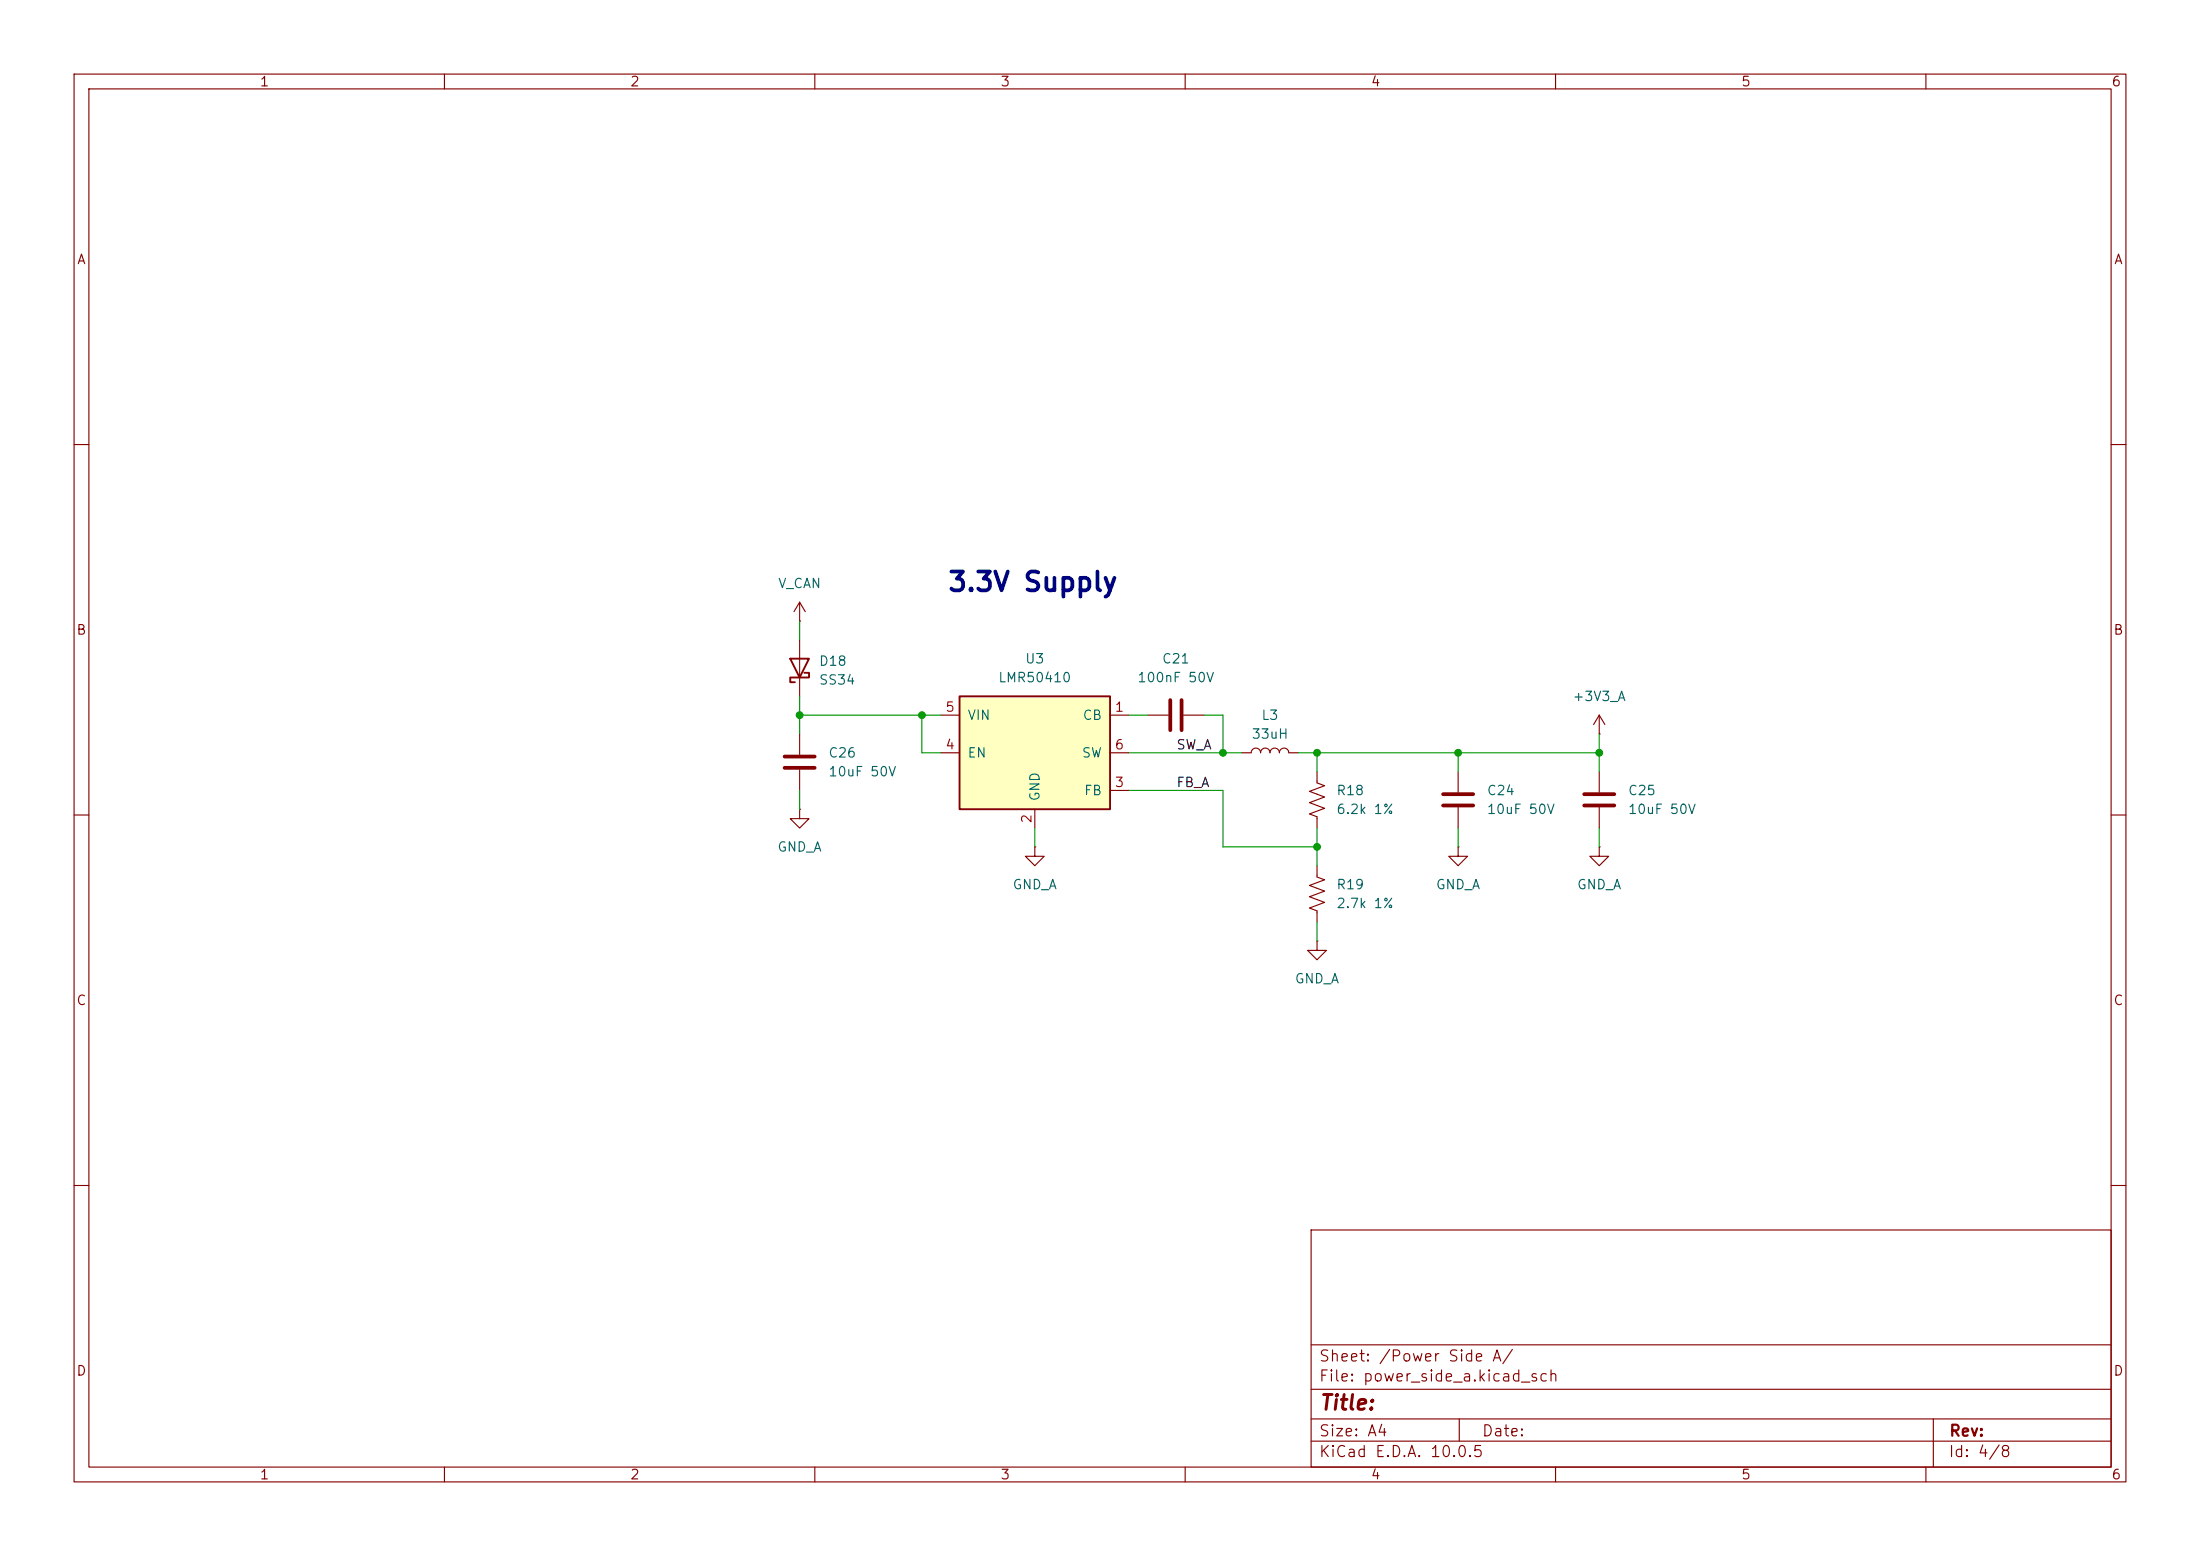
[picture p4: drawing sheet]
(kicad_sch
 (version 20260306)
 (generator "eeschema")
 (generator_version "10.0")
 (paper "A4")
 (lib_symbols
  (symbol "AramLib:SS14"
   (pin_numbers (hide yes))
   (pin_names
    (offset 1.016) (hide yes)) (exclude_from_sim no) (in_bom yes) (on_board yes)
   (in_pos_files yes)
   (duplicate_pin_numbers_are_jumpers no)
   (property "Reference" "D" (at 0 2.54 0) (show_name no) (do_not_autoplace no) (effects (font (size 1.27 1.27))))
   (property "Value" "SS14" (at 0 -2.54 0) (show_name no) (do_not_autoplace no) (effects (font (size 1.27 1.27))))
   (property "Footprint" "Diode_SMD:D_SMA" (at 0 -4.445 0) (show_name no) (do_not_autoplace no) (hide yes) (effects (font (size 1.27 1.27))))
   (property "Datasheet" "https://datasheet.lcsc.com/lcsc/2307121610_MDD-Microdiode-Electronics--SS14_C2480.pdf" (at 0 -2.54 0) (show_name no) (do_not_autoplace no) (hide yes) (effects (font (size 1.27 1.27))))
   (property "Description" "40V Single 1A 0.55V@1A SMA(DO-214AC) Schottky Barrier Diode" (at 0 0 0) (show_name no) (do_not_autoplace no) (hide yes) (effects (font (size 1.27 1.27))))
   (property "LCSC" "C2480" (at 0 -6.35 0) (show_name no) (do_not_autoplace no) (hide yes) (effects (font (size 1.27 1.27))))
   (symbol "SS14_0_1"
    (polyline (pts (xy -1.905 0.635) (xy -1.905 1.27) (xy -1.27 1.27) (xy -1.27 -1.27) (xy -0.635 -1.27) (xy -0.635 -0.635)) (stroke (width 0.254) (type default)) (fill (type none)))
    (polyline (pts (xy 1.27 1.27) (xy 1.27 -1.27) (xy -1.27 0) (xy 1.27 1.27)) (stroke (width 0.254) (type default)) (fill (type none)))
    (polyline (pts (xy 1.27 0) (xy -1.27 0)) (stroke (width 0) (type default)) (fill (type none))))
   (symbol "SS14_1_1"
    (pin passive line (at -3.81 0 0) (length 2.54) (name "K" (effects (font (size 1.27 1.27)))) (number "1" (effects (font (size 1.27 1.27)))))
    (pin passive line (at 3.81 0 180) (length 2.54) (name "A" (effects (font (size 1.27 1.27)))) (number "2" (effects (font (size 1.27 1.27))))))
   (embedded_fonts no))
  (symbol "Device:C"
   (pin_numbers (hide yes))
   (pin_names
    (offset 0.254)) (exclude_from_sim no) (in_bom yes) (on_board yes)
   (in_pos_files yes)
   (duplicate_pin_numbers_are_jumpers no)
   (property "Reference" "C" (at 0.635 2.54 0) (show_name no) (do_not_autoplace no) (effects (font (size 1.27 1.27)) (justify left)))
   (property "Value" "C" (at 0.635 -2.54 0) (show_name no) (do_not_autoplace no) (effects (font (size 1.27 1.27)) (justify left)))
   (property "Footprint" "" (at 0.9652 -3.81 0) (show_name no) (do_not_autoplace no) (hide yes) (effects (font (size 1.27 1.27))))
   (property "Datasheet" "" (at 0 0 0) (show_name no) (do_not_autoplace no) (hide yes) (effects (font (size 1.27 1.27))))
   (property "Description" "Unpolarized capacitor" (at 0 0 0) (show_name no) (do_not_autoplace no) (hide yes) (effects (font (size 1.27 1.27))))
   (symbol "C_0_1"
    (polyline (pts (xy -2.032 0.762) (xy 2.032 0.762)) (stroke (width 0.508) (type default)) (fill (type none)))
    (polyline (pts (xy -2.032 -0.762) (xy 2.032 -0.762)) (stroke (width 0.508) (type default)) (fill (type none))))
   (symbol "C_1_1"
    (pin passive line (at 0 3.81 270) (length 2.794) (name "" (effects (font (size 1.27 1.27)))) (number "1" (effects (font (size 1.27 1.27)))))
    (pin passive line (at 0 -3.81 90) (length 2.794) (name "" (effects (font (size 1.27 1.27)))) (number "2" (effects (font (size 1.27 1.27))))))
   (embedded_fonts no))
  (symbol "Device:L"
   (pin_numbers (hide yes))
   (pin_names
    (offset 1.016) (hide yes)) (exclude_from_sim no) (in_bom yes) (on_board yes)
   (in_pos_files yes)
   (duplicate_pin_numbers_are_jumpers no)
   (property "Reference" "L" (at -1.27 0 90) (show_name no) (do_not_autoplace no) (effects (font (size 1.27 1.27))))
   (property "Value" "L" (at 1.905 0 90) (show_name no) (do_not_autoplace no) (effects (font (size 1.27 1.27))))
   (property "Footprint" "" (at 0 0 0) (show_name no) (do_not_autoplace no) (hide yes) (effects (font (size 1.27 1.27))))
   (property "Datasheet" "" (at 0 0 0) (show_name no) (do_not_autoplace no) (hide yes) (effects (font (size 1.27 1.27))))
   (property "Description" "Inductor" (at 0 0 0) (show_name no) (do_not_autoplace no) (hide yes) (effects (font (size 1.27 1.27))))
   (symbol "L_0_1"
    (arc (start 0 2.54) (mid 0.6323 1.905) (end 0 1.27) (stroke (width 0) (type default)) (fill (type none)))
    (arc (start 0 1.27) (mid 0.6323 0.635) (end 0 0) (stroke (width 0) (type default)) (fill (type none)))
    (arc (start 0 0) (mid 0.6323 -0.635) (end 0 -1.27) (stroke (width 0) (type default)) (fill (type none)))
    (arc (start 0 -1.27) (mid 0.6323 -1.905) (end 0 -2.54) (stroke (width 0) (type default)) (fill (type none))))
   (symbol "L_1_1"
    (pin passive line (at 0 3.81 270) (length 1.27) (name "1" (effects (font (size 1.27 1.27)))) (number "1" (effects (font (size 1.27 1.27)))))
    (pin passive line (at 0 -3.81 90) (length 1.27) (name "2" (effects (font (size 1.27 1.27)))) (number "2" (effects (font (size 1.27 1.27))))))
   (embedded_fonts no))
  (symbol "Device:R_US"
   (pin_numbers (hide yes))
   (pin_names
    (offset 0)) (exclude_from_sim no) (in_bom yes) (on_board yes)
   (in_pos_files yes)
   (duplicate_pin_numbers_are_jumpers no)
   (property "Reference" "R" (at 2.54 0 90) (show_name no) (do_not_autoplace no) (effects (font (size 1.27 1.27))))
   (property "Value" "R_US" (at -2.54 0 90) (show_name no) (do_not_autoplace no) (effects (font (size 1.27 1.27))))
   (property "Footprint" "" (at 1.016 -0.254 90) (show_name no) (do_not_autoplace no) (hide yes) (effects (font (size 1.27 1.27))))
   (property "Datasheet" "" (at 0 0 0) (show_name no) (do_not_autoplace no) (hide yes) (effects (font (size 1.27 1.27))))
   (property "Description" "Resistor, US symbol" (at 0 0 0) (show_name no) (do_not_autoplace no) (hide yes) (effects (font (size 1.27 1.27))))
   (symbol "R_US_0_1"
    (polyline (pts (xy 0 2.286) (xy 0 2.54)) (stroke (width 0) (type default)) (fill (type none)))
    (polyline (pts (xy 0 2.286) (xy 1.016 1.905) (xy 0 1.524) (xy -1.016 1.143) (xy 0 0.762)) (stroke (width 0) (type default)) (fill (type none)))
    (polyline (pts (xy 0 0.762) (xy 1.016 0.381) (xy 0 0) (xy -1.016 -0.381) (xy 0 -0.762)) (stroke (width 0) (type default)) (fill (type none)))
    (polyline (pts (xy 0 -0.762) (xy 1.016 -1.143) (xy 0 -1.524) (xy -1.016 -1.905) (xy 0 -2.286)) (stroke (width 0) (type default)) (fill (type none)))
    (polyline (pts (xy 0 -2.286) (xy 0 -2.54)) (stroke (width 0) (type default)) (fill (type none))))
   (symbol "R_US_1_1"
    (pin passive line (at 0 3.81 270) (length 1.27) (name "" (effects (font (size 1.27 1.27)))) (number "1" (effects (font (size 1.27 1.27)))))
    (pin passive line (at 0 -3.81 90) (length 1.27) (name "" (effects (font (size 1.27 1.27)))) (number "2" (effects (font (size 1.27 1.27))))))
   (embedded_fonts no))
  (symbol "Regulator_Switching:LMR50410"
   (pin_names
    (offset 1.016)) (exclude_from_sim no) (in_bom yes) (on_board yes)
   (in_pos_files yes)
   (duplicate_pin_numbers_are_jumpers no)
   (property "Reference" "U" (at -10.16 11.43 0) (show_name no) (do_not_autoplace no) (effects (font (size 1.27 1.27)) (justify left)))
   (property "Value" "LMR50410" (at -10.16 8.89 0) (show_name no) (do_not_autoplace no) (effects (font (size 1.27 1.27)) (justify left)))
   (property "Footprint" "Package_TO_SOT_SMD:SOT-23-6" (at 0 -12.7 0) (show_name no) (do_not_autoplace no) (hide yes) (effects (font (size 1.27 1.27)
    (italic yes))))
   (property "Datasheet" "http://www.ti.com/lit/ds/symlink/lmr50410.pdf" (at -10.16 11.43 0) (show_name no) (do_not_autoplace no) (hide yes) (effects (font (size 1.27 1.27))))
   (property "Description" "Simple Switcher Buck Regulator, Vin=4-36V, Iout=1A, Adjustable output voltage, SOT-23-6 package" (at 0 0 0) (show_name no) (do_not_autoplace no) (hide yes) (effects (font (size 1.27 1.27))))
   (symbol "LMR50410_0_1"
    (rectangle (start -10.16 7.62) (end 10.16 -7.62) (stroke (width 0.254) (type default)) (fill (type background))))
   (symbol "LMR50410_1_1"
    (pin input line (at 12.7 5.08 180) (length 2.54) (name "CB" (effects (font (size 1.27 1.27)))) (number "1" (effects (font (size 1.27 1.27)))))
    (pin power_in line (at 0 -10.16 90) (length 2.54) (name "GND" (effects (font (size 1.27 1.27)))) (number "2" (effects (font (size 1.27 1.27)))))
    (pin input line (at 12.7 -5.08 180) (length 2.54) (name "FB" (effects (font (size 1.27 1.27)))) (number "3" (effects (font (size 1.27 1.27)))))
    (pin input line (at -12.7 0 0) (length 2.54) (name "EN" (effects (font (size 1.27 1.27)))) (number "4" (effects (font (size 1.27 1.27)))))
    (pin power_in line (at -12.7 5.08 0) (length 2.54) (name "VIN" (effects (font (size 1.27 1.27)))) (number "5" (effects (font (size 1.27 1.27)))))
    (pin output line (at 12.7 0 180) (length 2.54) (name "SW" (effects (font (size 1.27 1.27)))) (number "6" (effects (font (size 1.27 1.27))))))
   (embedded_fonts no))
  (symbol "power:+3V3"
   (power global)
   (pin_numbers (hide yes))
   (pin_names
    (offset 0) (hide yes)) (exclude_from_sim no) (in_bom yes) (on_board yes)
   (in_pos_files yes)
   (duplicate_pin_numbers_are_jumpers no)
   (property "Reference" "#PWR" (at 0 -3.81 0) (show_name no) (do_not_autoplace no) (hide yes) (effects (font (size 1.27 1.27))))
   (property "Value" "+3V3" (at 0 3.556 0) (show_name no) (do_not_autoplace no) (effects (font (size 1.27 1.27))))
   (property "Footprint" "" (at 0 0 0) (show_name no) (do_not_autoplace no) (hide yes) (effects (font (size 1.27 1.27))))
   (property "Datasheet" "" (at 0 0 0) (show_name no) (do_not_autoplace no) (hide yes) (effects (font (size 1.27 1.27))))
   (property "Description" "Power symbol creates a global label with name \"+3V3\"" (at 0 0 0) (show_name no) (do_not_autoplace no) (hide yes) (effects (font (size 1.27 1.27))))
   (symbol "+3V3_0_1"
    (polyline (pts (xy -0.762 1.27) (xy 0 2.54)) (stroke (width 0) (type default)) (fill (type none)))
    (polyline (pts (xy 0 2.54) (xy 0.762 1.27)) (stroke (width 0) (type default)) (fill (type none)))
    (polyline (pts (xy 0 0) (xy 0 2.54)) (stroke (width 0) (type default)) (fill (type none))))
   (symbol "+3V3_1_1"
    (pin power_in line (at 0 0 90) (length 0) (name "" (effects (font (size 1.27 1.27)))) (number "1" (effects (font (size 1.27 1.27))))))
   (embedded_fonts no))
  (symbol "power:GND1"
   (power global)
   (pin_numbers (hide yes))
   (pin_names
    (offset 0) (hide yes)) (exclude_from_sim no) (in_bom yes) (on_board yes)
   (in_pos_files yes)
   (duplicate_pin_numbers_are_jumpers no)
   (property "Reference" "#PWR" (at 0 -6.35 0) (show_name no) (do_not_autoplace no) (hide yes) (effects (font (size 1.27 1.27))))
   (property "Value" "GND1" (at 0 -3.81 0) (show_name no) (do_not_autoplace no) (effects (font (size 1.27 1.27))))
   (property "Footprint" "" (at 0 0 0) (show_name no) (do_not_autoplace no) (hide yes) (effects (font (size 1.27 1.27))))
   (property "Datasheet" "" (at 0 0 0) (show_name no) (do_not_autoplace no) (hide yes) (effects (font (size 1.27 1.27))))
   (property "Description" "Power symbol creates a global label with name \"GND1\" , ground" (at 0 0 0) (show_name no) (do_not_autoplace no) (hide yes) (effects (font (size 1.27 1.27))))
   (symbol "GND1_0_1"
    (polyline (pts (xy 0 0) (xy 0 -1.27) (xy 1.27 -1.27) (xy 0 -2.54) (xy -1.27 -1.27) (xy 0 -1.27)) (stroke (width 0) (type default)) (fill (type none))))
   (symbol "GND1_1_1"
    (pin power_in line (at 0 0 270) (length 0) (name "" (effects (font (size 1.27 1.27)))) (number "1" (effects (font (size 1.27 1.27))))))
   (embedded_fonts no)))
 (text "3.3V Supply"
  (exclude_from_sim no)
  (at 139.446 80.264 0)
  (effects (font (size 2.54 2.54) (thickness 0.508)
    (bold yes) (color 0 0 132 1)) (justify bottom)))
 (junction
  (at 177.8 114.3)
  (diameter 0)
  (color 0 0 0 0))
 (junction
  (at 196.85 101.6)
  (diameter 0)
  (color 0 0 0 0))
 (junction
  (at 215.9 101.6)
  (diameter 0)
  (color 0 0 0 0))
 (junction
  (at 165.1 101.6)
  (diameter 0)
  (color 0 0 0 0))
 (junction
  (at 124.46 96.52)
  (diameter 0)
  (color 0 0 0 0))
 (junction
  (at 107.95 96.52)
  (diameter 0)
  (color 0 0 0 0))
 (junction
  (at 177.8 101.6)
  (diameter 0)
  (color 0 0 0 0))
 (wire
  (pts (xy 215.9 114.3) (xy 215.9 111.76))
  (stroke (width 0) (type default)))
 (wire
  (pts (xy 165.1 106.68) (xy 165.1 114.3))
  (stroke (width 0) (type default)))
 (wire
  (pts (xy 177.8 104.14) (xy 177.8 101.6))
  (stroke (width 0) (type default)))
 (wire
  (pts (xy 127 101.6) (xy 124.46 101.6))
  (stroke (width 0) (type default)))
 (wire
  (pts (xy 152.4 106.68) (xy 165.1 106.68))
  (stroke (width 0) (type default)))
 (wire
  (pts (xy 177.8 127) (xy 177.8 124.46))
  (stroke (width 0) (type default)))
 (wire
  (pts (xy 107.95 99.06) (xy 107.95 96.52))
  (stroke (width 0) (type default)))
 (wire
  (pts (xy 162.56 96.52) (xy 165.1 96.52))
  (stroke (width 0) (type default)))
 (wire
  (pts (xy 107.95 83.82) (xy 107.95 86.36))
  (stroke (width 0) (type default)))
 (wire
  (pts (xy 165.1 96.52) (xy 165.1 101.6))
  (stroke (width 0) (type default)))
 (wire
  (pts (xy 124.46 96.52) (xy 127 96.52))
  (stroke (width 0) (type default)))
 (wire
  (pts (xy 215.9 99.06) (xy 215.9 101.6))
  (stroke (width 0) (type default)))
 (wire
  (pts (xy 177.8 101.6) (xy 175.26 101.6))
  (stroke (width 0) (type default)))
 (wire
  (pts (xy 165.1 114.3) (xy 177.8 114.3))
  (stroke (width 0) (type default)))
 (wire
  (pts (xy 177.8 111.76) (xy 177.8 114.3))
  (stroke (width 0) (type default)))
 (wire
  (pts (xy 107.95 96.52) (xy 124.46 96.52))
  (stroke (width 0) (type default)))
 (wire
  (pts (xy 196.85 114.3) (xy 196.85 111.76))
  (stroke (width 0) (type default)))
 (wire
  (pts (xy 177.8 101.6) (xy 196.85 101.6))
  (stroke (width 0) (type default)))
 (wire
  (pts (xy 177.8 114.3) (xy 177.8 116.84))
  (stroke (width 0) (type default)))
 (wire
  (pts (xy 165.1 101.6) (xy 167.64 101.6))
  (stroke (width 0) (type default)))
 (wire
  (pts (xy 196.85 101.6) (xy 215.9 101.6))
  (stroke (width 0) (type default)))
 (wire
  (pts (xy 139.7 114.3) (xy 139.7 111.76))
  (stroke (width 0) (type default)))
 (wire
  (pts (xy 107.95 109.22) (xy 107.95 106.68))
  (stroke (width 0) (type default)))
 (wire
  (pts (xy 215.9 104.14) (xy 215.9 101.6))
  (stroke (width 0) (type default)))
 (wire
  (pts (xy 152.4 101.6) (xy 165.1 101.6))
  (stroke (width 0) (type default)))
 (wire
  (pts (xy 124.46 96.52) (xy 124.46 101.6))
  (stroke (width 0) (type default)))
 (wire
  (pts (xy 107.95 93.98) (xy 107.95 96.52))
  (stroke (width 0) (type default)))
 (wire
  (pts (xy 196.85 101.6) (xy 196.85 104.14))
  (stroke (width 0) (type default)))
 (wire
  (pts (xy 152.4 96.52) (xy 154.94 96.52))
  (stroke (width 0) (type default)))
 (label "FB_A"
  (at 158.75 106.68 0)
  (effects (font (size 1.27 1.27)) (justify left bottom)))
 (label "SW_A"
  (at 158.75 101.6 0)
  (effects (font (size 1.27 1.27)) (justify left bottom)))
 (symbol
  (lib_id "Device:C")
  (at 107.95 102.87 180)
  (unit 1)
  (body_style 1)
  (exclude_from_sim no)
  (in_bom yes)
  (on_board yes)
  (in_pos_files yes)
  (dnp no)
  (fields_autoplaced yes)
  (property "Reference" "C26" (at 111.76 101.5999 0) (show_name no) (do_not_autoplace no) (effects (font (size 1.27 1.27)) (justify right)))
  (property "Value" "10uF 50V" (at 111.76 104.1399 0) (show_name no) (do_not_autoplace no) (effects (font (size 1.27 1.27)) (justify right)))
  (property "Footprint" "Capacitor_SMD:C_0805_2012Metric" (at 106.9848 99.06 0) (hide yes) (show_name no) (do_not_autoplace no) (effects (font (size 1.27 1.27))))
  (property "Datasheet" "" (at 107.95 102.87 0) (hide yes) (show_name no) (do_not_autoplace no) (effects (font (size 1.27 1.27))))
  (property "Description" "Unpolarized capacitor" (at 107.95 102.87 0) (hide yes) (show_name no) (do_not_autoplace no) (effects (font (size 1.27 1.27))))
  (property "LCSC" "C440198" (at 107.95 102.87 90) (hide yes) (show_name no) (do_not_autoplace no) (effects (font (size 1.27 1.27))))
  (property "Manufacturer Part Number" "" (at 107.95 102.87 90) (hide yes) (show_name no) (do_not_autoplace no) (effects (font (size 1.27 1.27))))
  (pin "1")
  (pin "2"))
 (symbol
  (lib_id "power:+3V3")
  (at 107.95 83.82 0)
  (unit 1)
  (body_style 1)
  (exclude_from_sim no)
  (in_bom yes)
  (on_board yes)
  (in_pos_files yes)
  (dnp no)
  (fields_autoplaced yes)
  (property "Reference" "#PWR092" (at 107.95 87.63 0) (hide yes) (show_name no) (do_not_autoplace no) (effects (font (size 1.27 1.27))))
  (property "Value" "V_CAN" (at 107.95 78.74 0) (show_name no) (do_not_autoplace no) (effects (font (size 1.27 1.27))))
  (property "Footprint" "" (at 107.95 83.82 0) (hide yes) (show_name no) (do_not_autoplace no) (effects (font (size 1.27 1.27))))
  (property "Datasheet" "" (at 107.95 83.82 0) (hide yes) (show_name no) (do_not_autoplace no) (effects (font (size 1.27 1.27))))
  (property "Description" "Power symbol creates a global label with name \"+3V3\"" (at 107.95 83.82 0) (hide yes) (show_name no) (do_not_autoplace no) (effects (font (size 1.27 1.27))))
  (pin "1"))
 (symbol
  (lib_id "power:GND1")
  (at 139.7 114.3 0)
  (unit 1)
  (body_style 1)
  (exclude_from_sim no)
  (in_bom yes)
  (on_board yes)
  (in_pos_files yes)
  (dnp no)
  (fields_autoplaced yes)
  (property "Reference" "#PWR020" (at 139.7 120.65 0) (hide yes) (show_name no) (do_not_autoplace no) (effects (font (size 1.27 1.27))))
  (property "Value" "GND_A" (at 139.7 119.38 0) (show_name no) (do_not_autoplace no) (effects (font (size 1.27 1.27))))
  (property "Footprint" "" (at 139.7 114.3 0) (hide yes) (show_name no) (do_not_autoplace no) (effects (font (size 1.27 1.27))))
  (property "Datasheet" "" (at 139.7 114.3 0) (hide yes) (show_name no) (do_not_autoplace no) (effects (font (size 1.27 1.27))))
  (property "Description" "Power symbol creates a global label with name \"GND1\" , ground" (at 139.7 114.3 0) (hide yes) (show_name no) (do_not_autoplace no) (effects (font (size 1.27 1.27))))
  (pin "1"))
 (symbol
  (lib_id "power:GND1")
  (at 177.8 127 0)
  (unit 1)
  (body_style 1)
  (exclude_from_sim no)
  (in_bom yes)
  (on_board yes)
  (in_pos_files yes)
  (dnp no)
  (fields_autoplaced yes)
  (property "Reference" "#PWR022" (at 177.8 133.35 0) (hide yes) (show_name no) (do_not_autoplace no) (effects (font (size 1.27 1.27))))
  (property "Value" "GND_A" (at 177.8 132.08 0) (show_name no) (do_not_autoplace no) (effects (font (size 1.27 1.27))))
  (property "Footprint" "" (at 177.8 127 0) (hide yes) (show_name no) (do_not_autoplace no) (effects (font (size 1.27 1.27))))
  (property "Datasheet" "" (at 177.8 127 0) (hide yes) (show_name no) (do_not_autoplace no) (effects (font (size 1.27 1.27))))
  (property "Description" "Power symbol creates a global label with name \"GND1\" , ground" (at 177.8 127 0) (hide yes) (show_name no) (do_not_autoplace no) (effects (font (size 1.27 1.27))))
  (pin "1"))
 (symbol
  (lib_id "Device:R_US")
  (at 177.8 120.65 180)
  (unit 1)
  (body_style 1)
  (exclude_from_sim no)
  (in_bom yes)
  (on_board yes)
  (in_pos_files yes)
  (dnp no)
  (property "Reference" "R19" (at 180.34 119.38 0) (show_name no) (do_not_autoplace no) (effects (font (size 1.27 1.27)) (justify right)))
  (property "Value" "2.7k 1%" (at 180.34 121.92 0) (show_name no) (do_not_autoplace no) (effects (font (size 1.27 1.27)) (justify right)))
  (property "Footprint" "Resistor_SMD:R_0603_1608Metric" (at 176.784 120.396 90) (hide yes) (show_name no) (do_not_autoplace no) (effects (font (size 1.27 1.27))))
  (property "Datasheet" "" (at 177.8 120.65 0) (hide yes) (show_name no) (do_not_autoplace no) (effects (font (size 1.27 1.27))))
  (property "Description" "Resistor, US symbol" (at 177.8 120.65 0) (hide yes) (show_name no) (do_not_autoplace no) (effects (font (size 1.27 1.27))))
  (property "LCSC" "C13167" (at 177.8 120.65 0) (hide yes) (show_name no) (do_not_autoplace no) (effects (font (size 1.27 1.27))))
  (pin "2")
  (pin "1"))
 (symbol
  (lib_id "Device:C")
  (at 196.85 107.95 180)
  (unit 1)
  (body_style 1)
  (exclude_from_sim no)
  (in_bom yes)
  (on_board yes)
  (in_pos_files yes)
  (dnp no)
  (fields_autoplaced yes)
  (property "Reference" "C24" (at 200.66 106.6799 0) (show_name no) (do_not_autoplace no) (effects (font (size 1.27 1.27)) (justify right)))
  (property "Value" "10uF 50V" (at 200.66 109.2199 0) (show_name no) (do_not_autoplace no) (effects (font (size 1.27 1.27)) (justify right)))
  (property "Footprint" "Capacitor_SMD:C_0805_2012Metric" (at 195.8848 104.14 0) (hide yes) (show_name no) (do_not_autoplace no) (effects (font (size 1.27 1.27))))
  (property "Datasheet" "" (at 196.85 107.95 0) (hide yes) (show_name no) (do_not_autoplace no) (effects (font (size 1.27 1.27))))
  (property "Description" "Unpolarized capacitor" (at 196.85 107.95 0) (hide yes) (show_name no) (do_not_autoplace no) (effects (font (size 1.27 1.27))))
  (property "LCSC" "C440198" (at 196.85 107.95 90) (hide yes) (show_name no) (do_not_autoplace no) (effects (font (size 1.27 1.27))))
  (property "Manufacturer Part Number" "" (at 196.85 107.95 90) (hide yes) (show_name no) (do_not_autoplace no) (effects (font (size 1.27 1.27))))
  (pin "1")
  (pin "2"))
 (symbol
  (lib_id "Device:R_US")
  (at 177.8 107.95 180)
  (unit 1)
  (body_style 1)
  (exclude_from_sim no)
  (in_bom yes)
  (on_board yes)
  (in_pos_files yes)
  (dnp no)
  (property "Reference" "R18" (at 180.34 106.68 0) (show_name no) (do_not_autoplace no) (effects (font (size 1.27 1.27)) (justify right)))
  (property "Value" "6.2k 1%" (at 180.34 109.22 0) (show_name no) (do_not_autoplace no) (effects (font (size 1.27 1.27)) (justify right)))
  (property "Footprint" "Resistor_SMD:R_0603_1608Metric" (at 176.784 107.696 90) (hide yes) (show_name no) (do_not_autoplace no) (effects (font (size 1.27 1.27))))
  (property "Datasheet" "" (at 177.8 107.95 0) (hide yes) (show_name no) (do_not_autoplace no) (effects (font (size 1.27 1.27))))
  (property "Description" "Resistor, US symbol" (at 177.8 107.95 0) (hide yes) (show_name no) (do_not_autoplace no) (effects (font (size 1.27 1.27))))
  (property "LCSC" "C4260" (at 177.8 107.95 0) (hide yes) (show_name no) (do_not_autoplace no) (effects (font (size 1.27 1.27))))
  (pin "2")
  (pin "1"))
 (symbol
  (lib_id "power:GND1")
  (at 215.9 114.3 0)
  (unit 1)
  (body_style 1)
  (exclude_from_sim no)
  (in_bom yes)
  (on_board yes)
  (in_pos_files yes)
  (dnp no)
  (fields_autoplaced yes)
  (property "Reference" "#PWR089" (at 215.9 120.65 0) (hide yes) (show_name no) (do_not_autoplace no) (effects (font (size 1.27 1.27))))
  (property "Value" "GND_A" (at 215.9 119.38 0) (show_name no) (do_not_autoplace no) (effects (font (size 1.27 1.27))))
  (property "Footprint" "" (at 215.9 114.3 0) (hide yes) (show_name no) (do_not_autoplace no) (effects (font (size 1.27 1.27))))
  (property "Datasheet" "" (at 215.9 114.3 0) (hide yes) (show_name no) (do_not_autoplace no) (effects (font (size 1.27 1.27))))
  (property "Description" "Power symbol creates a global label with name \"GND1\" , ground" (at 215.9 114.3 0) (hide yes) (show_name no) (do_not_autoplace no) (effects (font (size 1.27 1.27))))
  (pin "1"))
 (symbol
  (lib_id "Device:C")
  (at 158.75 96.52 270)
  (unit 1)
  (body_style 1)
  (exclude_from_sim no)
  (in_bom yes)
  (on_board yes)
  (in_pos_files yes)
  (dnp no)
  (fields_autoplaced yes)
  (property "Reference" "C21" (at 158.75 88.9 90) (show_name no) (do_not_autoplace no) (effects (font (size 1.27 1.27))))
  (property "Value" "100nF 50V" (at 158.75 91.44 90) (show_name no) (do_not_autoplace no) (effects (font (size 1.27 1.27))))
  (property "Footprint" "Capacitor_SMD:C_0603_1608Metric" (at 154.94 97.4852 0) (hide yes) (show_name no) (do_not_autoplace no) (effects (font (size 1.27 1.27))))
  (property "Datasheet" "" (at 158.75 96.52 0) (hide yes) (show_name no) (do_not_autoplace no) (effects (font (size 1.27 1.27))))
  (property "Description" "Unpolarized capacitor" (at 158.75 96.52 0) (hide yes) (show_name no) (do_not_autoplace no) (effects (font (size 1.27 1.27))))
  (property "LCSC" "C14663" (at 158.75 96.52 90) (hide yes) (show_name no) (do_not_autoplace no) (effects (font (size 1.27 1.27))))
  (property "Manufacturer Part Number" "" (at 158.75 96.52 90) (hide yes) (show_name no) (do_not_autoplace no) (effects (font (size 1.27 1.27))))
  (pin "1")
  (pin "2"))
 (symbol
  (lib_id "Device:C")
  (at 215.9 107.95 180)
  (unit 1)
  (body_style 1)
  (exclude_from_sim no)
  (in_bom yes)
  (on_board yes)
  (in_pos_files yes)
  (dnp no)
  (fields_autoplaced yes)
  (property "Reference" "C25" (at 219.71 106.6799 0) (show_name no) (do_not_autoplace no) (effects (font (size 1.27 1.27)) (justify right)))
  (property "Value" "10uF 50V" (at 219.71 109.2199 0) (show_name no) (do_not_autoplace no) (effects (font (size 1.27 1.27)) (justify right)))
  (property "Footprint" "Capacitor_SMD:C_0805_2012Metric" (at 214.9348 104.14 0) (hide yes) (show_name no) (do_not_autoplace no) (effects (font (size 1.27 1.27))))
  (property "Datasheet" "" (at 215.9 107.95 0) (hide yes) (show_name no) (do_not_autoplace no) (effects (font (size 1.27 1.27))))
  (property "Description" "Unpolarized capacitor" (at 215.9 107.95 0) (hide yes) (show_name no) (do_not_autoplace no) (effects (font (size 1.27 1.27))))
  (property "LCSC" "C440198" (at 215.9 107.95 90) (hide yes) (show_name no) (do_not_autoplace no) (effects (font (size 1.27 1.27))))
  (property "Manufacturer Part Number" "" (at 215.9 107.95 90) (hide yes) (show_name no) (do_not_autoplace no) (effects (font (size 1.27 1.27))))
  (pin "1")
  (pin "2"))
 (symbol
  (lib_id "Device:L")
  (at 171.45 101.6 90)
  (unit 1)
  (body_style 1)
  (exclude_from_sim no)
  (in_bom yes)
  (on_board yes)
  (in_pos_files yes)
  (dnp no)
  (property "Reference" "L3" (at 171.45 96.52 90) (show_name no) (do_not_autoplace no) (effects (font (size 1.27 1.27))))
  (property "Value" "33uH" (at 171.45 99.06 90) (show_name no) (do_not_autoplace no) (effects (font (size 1.27 1.27))))
  (property "Footprint" "Inductor_SMD:L_Chilisin_BWVS00606045" (at 171.45 101.6 0) (hide yes) (show_name no) (do_not_autoplace no) (effects (font (size 1.27 1.27))))
  (property "Datasheet" "" (at 171.45 101.6 0) (hide yes) (show_name no) (do_not_autoplace no) (effects (font (size 1.27 1.27))))
  (property "Description" "Inductor" (at 171.45 101.6 0) (hide yes) (show_name no) (do_not_autoplace no) (effects (font (size 1.27 1.27))))
  (property "LCSC" "C285825" (at 171.45 101.6 90) (hide yes) (show_name no) (do_not_autoplace no) (effects (font (size 1.27 1.27))))
  (property "Manufacturer Part Number" "SMDRI127-680MT" (at 171.45 104.14 90) (hide yes) (show_name no) (do_not_autoplace no) (effects (font (size 1.27 1.27) (color 0 0 132 1))))
  (pin "2")
  (pin "1"))
 (symbol
  (lib_id "power:GND1")
  (at 107.95 109.22 0)
  (unit 1)
  (body_style 1)
  (exclude_from_sim no)
  (in_bom yes)
  (on_board yes)
  (in_pos_files yes)
  (dnp no)
  (fields_autoplaced yes)
  (property "Reference" "#PWR090" (at 107.95 115.57 0) (hide yes) (show_name no) (do_not_autoplace no) (effects (font (size 1.27 1.27))))
  (property "Value" "GND_A" (at 107.95 114.3 0) (show_name no) (do_not_autoplace no) (effects (font (size 1.27 1.27))))
  (property "Footprint" "" (at 107.95 109.22 0) (hide yes) (show_name no) (do_not_autoplace no) (effects (font (size 1.27 1.27))))
  (property "Datasheet" "" (at 107.95 109.22 0) (hide yes) (show_name no) (do_not_autoplace no) (effects (font (size 1.27 1.27))))
  (property "Description" "Power symbol creates a global label with name \"GND1\" , ground" (at 107.95 109.22 0) (hide yes) (show_name no) (do_not_autoplace no) (effects (font (size 1.27 1.27))))
  (pin "1"))
 (symbol
  (lib_id "Regulator_Switching:LMR50410")
  (at 139.7 101.6 0)
  (unit 1)
  (body_style 1)
  (exclude_from_sim no)
  (in_bom yes)
  (on_board yes)
  (in_pos_files yes)
  (dnp no)
  (fields_autoplaced yes)
  (property "Reference" "U3" (at 139.7 88.9 0) (show_name no) (do_not_autoplace no) (effects (font (size 1.27 1.27))))
  (property "Value" "LMR50410" (at 139.7 91.44 0) (show_name no) (do_not_autoplace no) (effects (font (size 1.27 1.27))))
  (property "Footprint" "Package_TO_SOT_SMD:SOT-23-6" (at 139.7 114.3 0) (hide yes) (show_name no) (do_not_autoplace no) (effects (font (size 1.27 1.27)
    (italic yes))))
  (property "Datasheet" "http://www.ti.com/lit/ds/symlink/lmr50410.pdf" (at 129.54 90.17 0) (hide yes) (show_name no) (do_not_autoplace no) (effects (font (size 1.27 1.27))))
  (property "Description" "Simple Switcher Buck Regulator, Vin=4-36V, Iout=1A, Adjustable output voltage, SOT-23-6 package" (at 139.7 101.6 0) (hide yes) (show_name no) (do_not_autoplace no) (effects (font (size 1.27 1.27))))
  (pin "5")
  (pin "2")
  (pin "1")
  (pin "3")
  (pin "4")
  (pin "6"))
 (symbol
  (lib_id "power:GND1")
  (at 196.85 114.3 0)
  (unit 1)
  (body_style 1)
  (exclude_from_sim no)
  (in_bom yes)
  (on_board yes)
  (in_pos_files yes)
  (dnp no)
  (fields_autoplaced yes)
  (property "Reference" "#PWR088" (at 196.85 120.65 0) (hide yes) (show_name no) (do_not_autoplace no) (effects (font (size 1.27 1.27))))
  (property "Value" "GND_A" (at 196.85 119.38 0) (show_name no) (do_not_autoplace no) (effects (font (size 1.27 1.27))))
  (property "Footprint" "" (at 196.85 114.3 0) (hide yes) (show_name no) (do_not_autoplace no) (effects (font (size 1.27 1.27))))
  (property "Datasheet" "" (at 196.85 114.3 0) (hide yes) (show_name no) (do_not_autoplace no) (effects (font (size 1.27 1.27))))
  (property "Description" "Power symbol creates a global label with name \"GND1\" , ground" (at 196.85 114.3 0) (hide yes) (show_name no) (do_not_autoplace no) (effects (font (size 1.27 1.27))))
  (pin "1"))
 (symbol
  (lib_id "AramLib:SS14")
  (at 107.95 90.17 90)
  (unit 1)
  (body_style 1)
  (exclude_from_sim no)
  (in_bom yes)
  (on_board yes)
  (in_pos_files yes)
  (dnp no)
  (fields_autoplaced yes)
  (property "Reference" "D18" (at 110.49 89.2174 90) (show_name no) (do_not_autoplace no) (effects (font (size 1.27 1.27)) (justify right)))
  (property "Value" "SS34" (at 110.49 91.7574 90) (show_name no) (do_not_autoplace no) (effects (font (size 1.27 1.27)) (justify right)))
  (property "Footprint" "Diode_SMD:D_SMA" (at 112.395 90.17 0) (hide yes) (show_name no) (do_not_autoplace no) (effects (font (size 1.27 1.27))))
  (property "Datasheet" "https://wmsc.lcsc.com/wmsc/upload/file/pdf/v2/lcsc/2407101107_MDD-Microdiode-Semiconductor-SS34_C8678.pdf" (at 110.49 90.17 0) (hide yes) (show_name no) (do_not_autoplace no) (effects (font (size 1.27 1.27))))
  (property "Description" "" (at 107.95 90.17 0) (hide yes) (show_name no) (do_not_autoplace no) (effects (font (size 1.27 1.27))))
  (property "LCSC" "C8678" (at 114.3 90.17 0) (hide yes) (show_name no) (do_not_autoplace no) (effects (font (size 1.27 1.27))))
  (pin "1")
  (pin "2"))
 (symbol
  (lib_id "power:+3V3")
  (at 215.9 99.06 0)
  (unit 1)
  (body_style 1)
  (exclude_from_sim no)
  (in_bom yes)
  (on_board yes)
  (in_pos_files yes)
  (dnp no)
  (fields_autoplaced yes)
  (property "Reference" "#PWR023" (at 215.9 102.87 0) (hide yes) (show_name no) (do_not_autoplace no) (effects (font (size 1.27 1.27))))
  (property "Value" "+3V3_A" (at 215.9 93.98 0) (show_name no) (do_not_autoplace no) (effects (font (size 1.27 1.27))))
  (property "Footprint" "" (at 215.9 99.06 0) (hide yes) (show_name no) (do_not_autoplace no) (effects (font (size 1.27 1.27))))
  (property "Datasheet" "" (at 215.9 99.06 0) (hide yes) (show_name no) (do_not_autoplace no) (effects (font (size 1.27 1.27))))
  (property "Description" "Power symbol creates a global label with name \"+3V3\"" (at 215.9 99.06 0) (hide yes) (show_name no) (do_not_autoplace no) (effects (font (size 1.27 1.27))))
  (pin "1")))
